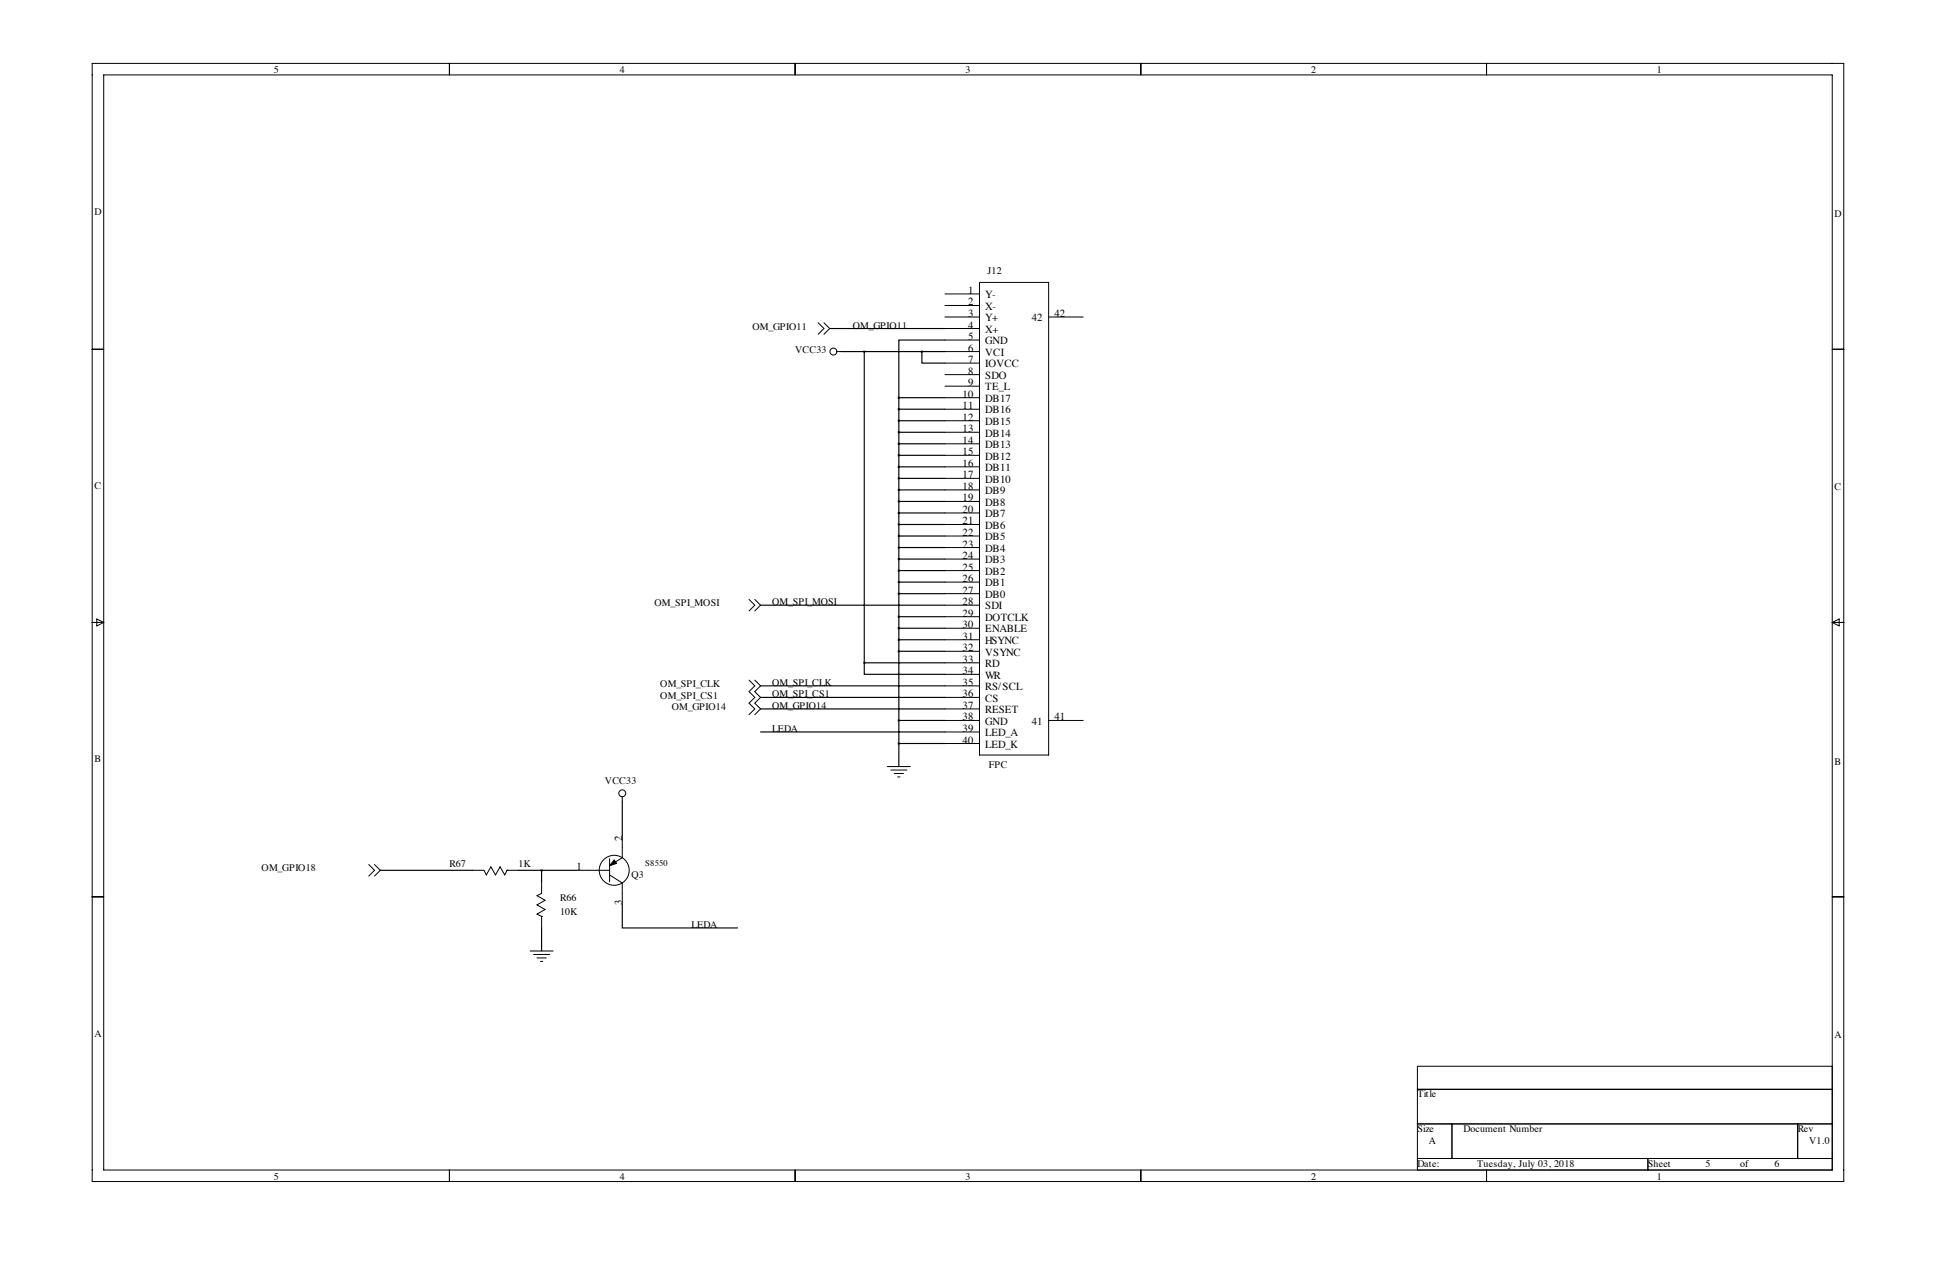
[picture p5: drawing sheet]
<svg xmlns="http://www.w3.org/2000/svg" width="432mm" height="279mm" viewBox="0 0 432 279" stroke-linecap="round" stroke-linejoin="round" font-family="sans-serif">
<g fill="none" stroke="#000" stroke-width=".22">
<path d="M20.3 14h386.1v246.3h-386.1zM22.9 16.5h381v241.3h-381zM99.1 14v2.5M175.3 14v2.5M251.5 14v2.5M327.7 14v2.5M20.3 77h2.6M180.3 71.1l1.3 1.3-1.3 1.3M181.6 71.1l1.3 1.3-1.3 1.3M184.4 77.5h1M208.3 64.8h7.6M208.3 67.3h7.6"/>
<path d="M208.3 69.8h7.6M208.3 72.4h7.6M208.3 74.9h7.6M208.3 77.5h7.6M215.9 62.2h15.2v104.2h-15.2zM231.1 69.8h7.7M403.9 77h2.5M208.3 80h7.6M208.3 82.5h7.6M208.3 85.1h7.6M208.3 87.6h7.6M208.3 90.2h7.6"/>
<path d="M208.3 92.7h7.6M208.3 95.2h7.6M208.3 97.8h7.6M208.3 100.3h7.6M208.3 102.9h7.6M208.3 105.4h7.6M208.3 107.9h7.6M208.3 110.5h7.6M208.3 113h7.6M208.3 115.6h7.6M208.3 118.1h7.6M20.3 137.2h2.6"/>
<path d="M21.3 136.4l1.6 .8-1.6 .7zM165.1 132.1l1.3 1.2-1.3 1.3M166.4 132.1l1.2 1.2-1.2 1.3M208.3 120.7h7.6M208.3 123.2h7.6M208.3 125.7h7.6M208.3 128.3h7.6M208.3 130.8h7.6M208.3 133.3h7.6M208.3 135.9h7.6M208.3 138.4h7.6M403.9 137.2h2.5"/>
<path d="M403.9 137.2l1.5-.8v1.5zM165.1 149.9l1.3 1.2-1.3 1.3 1.3 1.3-1.3 1.2 1.3 1.3-1.3 1.3M166.4 149.9l1.2 1.2-1.2 1.3 1.2 1.3-1.2 1.2 1.2 1.3-1.2 1.3M208.3 141h7.6M208.3 143.5h7.6M208.3 146h7.6M208.3 148.6h7.6M208.3 151.1h7.6M208.3 153.7h7.6M208.3 156.2h7.6M208.3 158.8h7.6M231.1 158.8h7.7"/>
<path d="M137.2 175.5v1M195.6 168.9h5.1M196.3 169.7h3.6M197.1 170.4h2M197.9 171.2h.5M208.3 161.3h7.6M208.3 163.8h7.6M20.3 197.6h2.6M81.3 190.5l1.2 1.3-1.2 1.2M82.5 190.5l1.3 1.3-1.3 1.2M104.1 191.8h2.6l.5 1 1-1.8 1 1.8 1-1.8 1.1 1.8 .5-1M111.8 191.8h.1"/>
<path d="M111.8 191.8h2.5M119.4 194.3v2.5l-1 .6 1.7 1-1.7 1 1.7 1-1.7 1 1 .5M127 191.8h7.4M134.4 189.2v5.1M134.4 192.8l2.8 1.8v4.8M137.2 184.1v4.9l-2.8 1.8M403.9 197.6h2.5M116.8 209.5h5.1M117.6 210.3h3.6M118.4 211.1h2M119.1 211.8h.5M119.4 201.9h.1"/>
<path d="M119.4 201.9v2.6M403.9 234.9h-91.5v22.9M99.1 257.8v2.5M175.3 257.8v2.5M251.5 257.8v2.5M312.4 240h91.5M312.4 247.6h91.5M312.4 255.3h91.5M320 247.6v7.7M327.7 257.8v2.5M363.2 255.3v2.5M396.2 247.6v7.7"/>
<circle cx="183.7" cy="77.5" r=".76"/>
<circle cx="137.2" cy="174.8" r=".76"/>
<circle cx="135.4" cy="191.8" r="3.3"/>
</g>
<path d="M135.4 189.5l.5 .7-1.5 .6z" fill="#000" stroke="#000" stroke-width=".22"/>
<g fill="none" stroke="#000" stroke-width=".25">
<path d="M182.9 72.4h25.4M185.4 77.5h22.9M190.5 77.5v68.5M203.2 77.5v2.5h5.1M208.3 74.9h-10.2v12.7M198.1 87.6h10.2M198.1 87.6v81.3M198.1 90.2h10.2M198.1 92.7h10.2M198.1 95.2h10.2M198.1 97.8h10.2M198.1 100.3h10.2"/>
<path d="M198.1 102.9h10.2M198.1 105.4h10.2M198.1 107.9h10.2M198.1 110.5h10.2M198.1 113h10.2M198.1 115.6h10.2M198.1 118.1h10.2M167.6 133.3h40.7M198.1 120.7h10.2M198.1 123.2h10.2M198.1 125.7h10.2M198.1 128.3h10.2"/>
<path d="M198.1 130.8h10.2M198.1 135.9h10.2M198.1 138.4h10.2M167.6 156.2h40.7M167.6 153.7h40.7M167.6 151.1h40.7M190.5 146v2.6h17.8M190.5 146h17.8M198.1 141h10.2M198.1 143.5h10.2M198.1 158.8h10.2M137.2 176.5v7.6"/>
<path d="M167.6 161.3h40.7M198.1 163.8h10.2M83.8 191.8h20.3M114.3 191.8h12.7M119.4 191.8v2.5M137.2 199.4v5.1h25.4M119.4 204.5v5"/>
</g>
<g font-size="2.4">
<text x="213.4" y="64.8">1</text>
<text x="217.2" y="65.7">Y-</text>
<text x="213.4" y="67.3">2</text>
<text x="213.4" y="69.8">3</text>
<text x="217.2" y="68.2">X-</text>
<text x="217.2" y="70.8">Y+</text>
<text x="227.4" y="70.8">42</text>
<text x="232.4" y="69.8">42</text>
<text x="213.4" y="72.4">4</text>
<text x="213.4" y="74.9">5</text>
<text x="213.4" y="77.5">6</text>
<text x="217.2" y="73.3">X+</text>
<text x="217.2" y="75.9">GND</text>
<text x="213.4" y="80">7</text>
<text x="213.4" y="82.5">8</text>
<text x="217.2" y="78.4">VCI</text>
<text x="217.2" y="80.9">IOVCC</text>
<text x="217.2" y="83.5">SDO</text>
<text x="212.2" y="87.6">10</text>
<text x="213.4" y="85.1">9</text>
<text x="217.2" y="86">TE_L</text>
<text x="217.2" y="88.6">DB17</text>
<text x="212.2" y="90.2">11</text>
<text x="212.2" y="92.7">12</text>
<text x="212.2" y="95.2">13</text>
<text x="217.2" y="91.1">DB16</text>
<text x="217.2" y="93.6">DB15</text>
<text x="212.2" y="97.8">14</text>
<text x="212.2" y="100.3">15</text>
<text x="217.2" y="96.2">DB14</text>
<text x="217.2" y="98.7">DB13</text>
<text x="217.2" y="101.3">DB12</text>
<text x="212.2" y="102.9">16</text>
<text x="212.2" y="105.4">17</text>
<text x="212.2" y="107.9">18</text>
<text x="217.2" y="103.8">DB11</text>
<text x="217.2" y="106.3">DB10</text>
<text x="212.2" y="110.5">19</text>
<text x="212.2" y="113">20</text>
<text x="217.2" y="108.9">DB9</text>
<text x="217.2" y="111.4">DB8</text>
<text x="217.2" y="114">DB7</text>
<text x="212.2" y="115.6">21</text>
<text x="212.2" y="118.1">22</text>
<text x="217.2" y="116.5">DB6</text>
<text x="217.2" y="119">DB5</text>
<text x="212.2" y="120.7">23</text>
<text x="212.2" y="123.2">24</text>
<text x="212.2" y="125.7">25</text>
<text x="217.2" y="121.6">DB4</text>
<text x="217.2" y="124.1">DB3</text>
<text x="212.2" y="128.3">26</text>
<text x="212.2" y="130.8">27</text>
<text x="217.2" y="126.7">DB2</text>
<text x="217.2" y="129.2">DB1</text>
<text x="217.2" y="131.7">DB0</text>
<text x="212.2" y="133.3">28</text>
<text x="212.2" y="135.9">29</text>
<text x="217.2" y="134.3">SDI</text>
<text x="217.2" y="136.8">DOTCLK</text>
<text x="212.2" y="138.4">30</text>
<text x="212.2" y="141">31</text>
<text x="212.2" y="143.5">32</text>
<text x="217.2" y="139.4">ENABLE</text>
<text x="217.2" y="141.9">HSYNC</text>
<text x="212.2" y="146">33</text>
<text x="212.2" y="148.6">34</text>
<text x="217.2" y="144.4">VSYNC</text>
<text x="217.2" y="147">RD</text>
<text x="217.2" y="149.5">WR</text>
<text x="212.2" y="151.1">35</text>
<text x="212.2" y="153.7">36</text>
<text x="217.2" y="152.1">RS/SCL</text>
<text x="217.2" y="154.6">CS</text>
<text x="212.2" y="156.2">37</text>
<text x="212.2" y="158.8">38</text>
<text x="212.2" y="161.3">39</text>
<text x="217.2" y="157.1">RESET</text>
<text x="217.2" y="159.7">GND</text>
<text x="227.4" y="159.7">41</text>
<text x="232.4" y="158.8">41</text>
<text x="212.2" y="163.8">40</text>
<text x="217.2" y="162.2">LED_A</text>
<text x="217.2" y="164.8">LED_K</text>
<text x="137.2" y="185.4" transform="rotate(-90 137.2 185.4)">2</text>
<text x="127" y="191.8">1</text>
<text x="137.2" y="199.3" transform="rotate(-90 137.2 199.3)">3</text>
</g>
<g font-size="2.2">
<text x="60.4" y="16.1">5</text>
<text x="136.6" y="16.1">4</text>
<text x="212.8" y="16.1">3</text>
<text x="289" y="16.1">2</text>
<text x="365.2" y="16.1">1</text>
<text x="20.8" y="47.3">D</text>
<text x="404.4" y="47.9">D</text>
<text x="217.7" y="60.5">J12</text>
<text x="165.9" y="72.6">OM_GPIO11</text>
<text x="175.3" y="77.7">VCC33</text>
<text x="188" y="72.4">OM_GPIO11</text>
<text x="20.8" y="107.8">C</text>
<text x="404.4" y="108.1">C</text>
<text x="144.3" y="133.6">OM_SPI_MOSI</text>
<text x="170.2" y="133.3">OM_SPI_MOSI</text>
<text x="145.5" y="153.9">OM_SPI_CS1</text>
<text x="145.5" y="151.4">OM_SPI_CLK</text>
<text x="170.2" y="153.7">OM_SPI_CS1</text>
<text x="170.2" y="151.1">OM_SPI_CLK</text>
<text x="148.1" y="156.5">OM_GPIO14</text>
<text x="170.2" y="156.2">OM_GPIO14</text>
<text x="170.2" y="161.3">LEDA</text>
<text x="20.8" y="168">B</text>
<text x="133.3" y="172.7">VCC33</text>
<text x="217.9" y="169.2">FPC</text>
<text x="404.4" y="168.5">B</text>
<text x="99.1" y="191">R67</text>
<text x="114.3" y="191">1K</text>
<text x="57.7" y="192">OM_GPIO18</text>
<text x="139.2" y="193.5">Q3</text>
<text x="123.4" y="198.6">R66</text>
<text x="123.4" y="201.7">10K</text>
<text x="152.4" y="204.5">LEDA</text>
<text x="20.8" y="228.5">A</text>
<text x="404.4" y="228.7">A</text>
<text x="312.4" y="241.8">Title</text>
<text x="312.4" y="249.4">Size</text>
<text x="315" y="252">A</text>
<text x="322.6" y="249.4">Document Number</text>
<text x="396.2" y="249.4">Rev</text>
<text x="398.8" y="252">V1.0</text>
<text x="312.4" y="257">Date:</text>
<text x="325.6" y="257">Tuesday, July 03, 2018</text>
<text x="363.2" y="257">Sheet</text>
<text x="375.9" y="257">5</text>
<text x="383.5" y="257">of</text>
<text x="391.2" y="257">6</text>
<text x="60.4" y="259.9">5</text>
<text x="136.6" y="259.9">4</text>
<text x="212.8" y="259.9">3</text>
<text x="289" y="259.9">2</text>
<text x="365.2" y="259.9">1</text>
</g>
<text font-size="1.9" x="142.2" y="190.8">S8550</text>
</svg>
